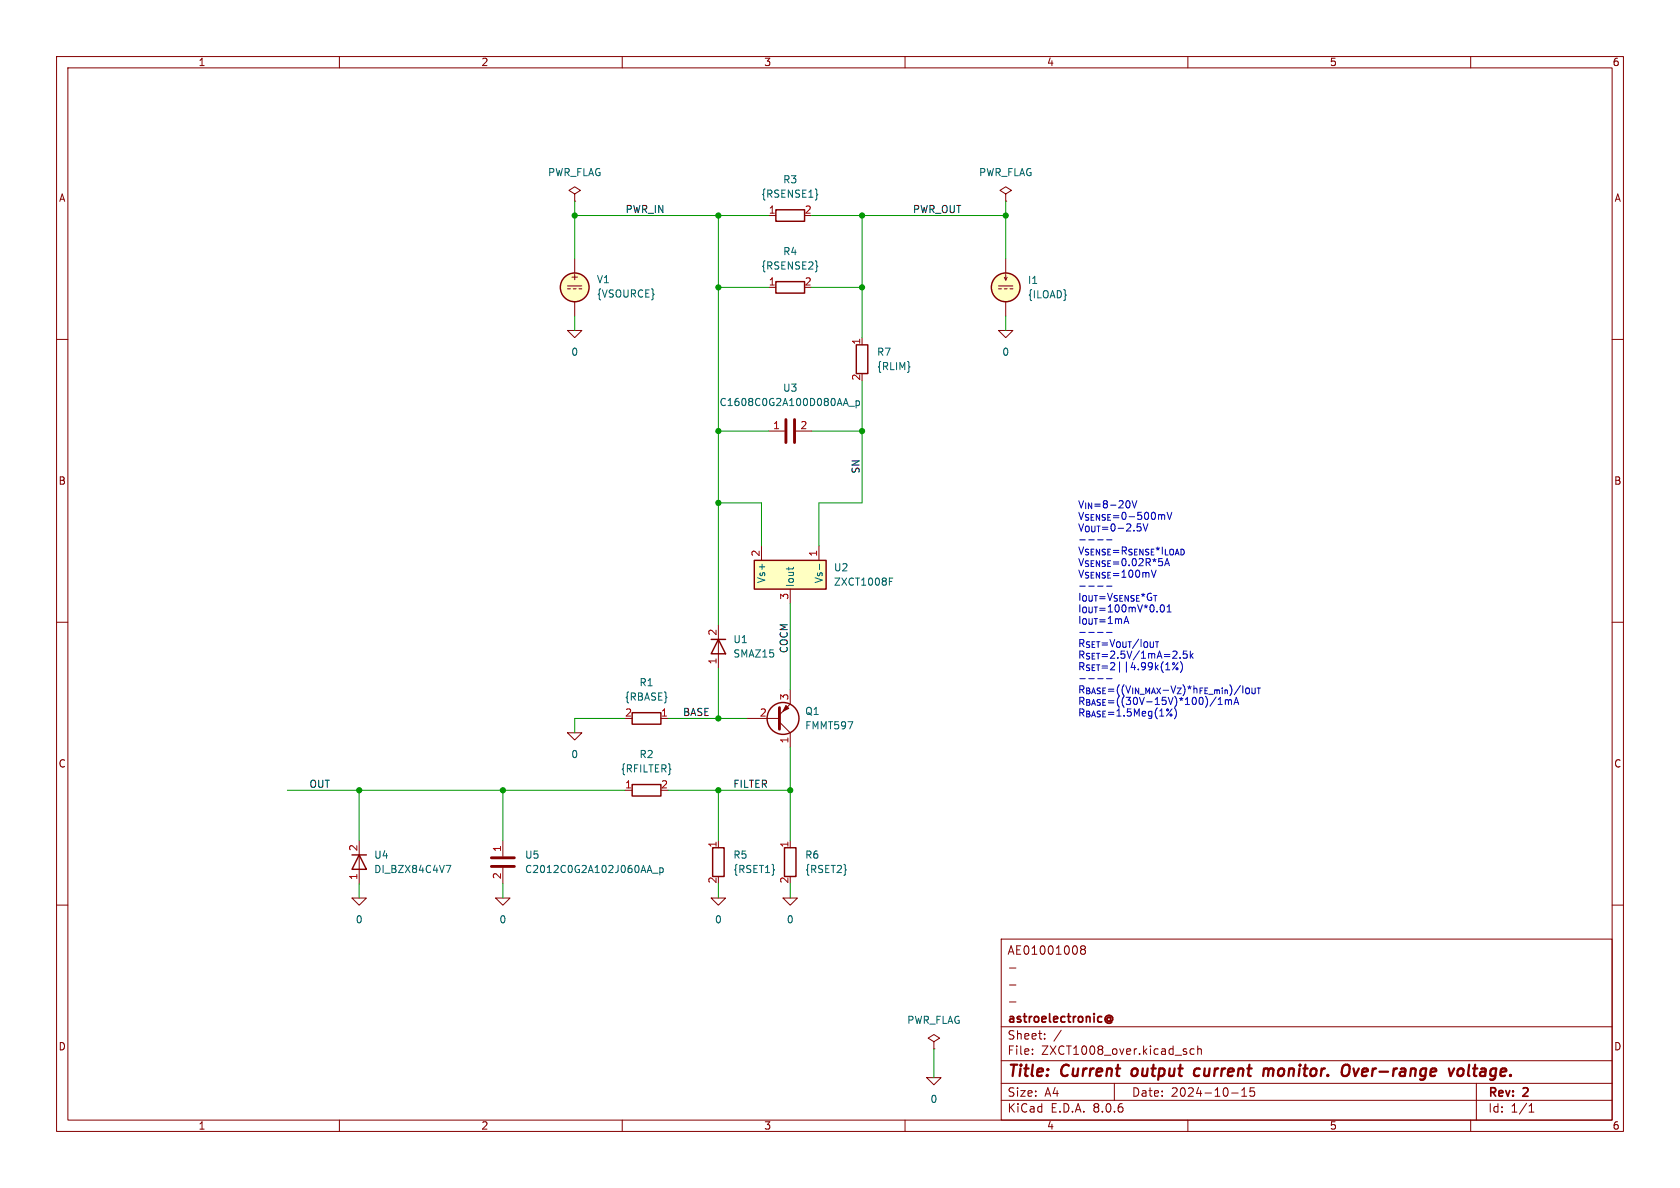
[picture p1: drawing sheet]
<svg xmlns="http://www.w3.org/2000/svg" width="297mm" height="210mm" viewBox="0 0 297 210" stroke-linecap="round" stroke-linejoin="round" font-family="sans-serif">
<g fill="none" stroke="#840000" stroke-width=".18">
<path d="M10 10h277v190h-277zM12 12h273v186h-273zM60 10v2M110 10v2M160 10v2M210 10v2M260 10v2M10 60h2M152.4 59.7v1.3M285 60h2M135.9 76.2h2.8M140.7 76.2h2.8"/>
<path d="M10 110h2M285 110h2M110.5 139.7h1.3M10 160h2M62.2 158.8h2.6l-1.3 1.2zM87.6 158.8h2.6l-1.3 1.2zM139.7 148.6v1.3M285 160h2M177 166h108v32h-108zM178.5 177.1h1.1M178.5 174.1h1.1M178.5 171.1h1.1"/>
<path d="M191.3 167.8l-.3-.2 .3-.4h.3l.3 .3-.3 .3M191.3 167.8l-.3 .3v.3l.3 .3 .4-.1 .2-.2v-.3l-.3-.3M191.3 167.8h.3M60 198v2M110 198v2M160 198v2M163.8 190.5h2.6l-1.3 1.3zM177 194.5h108M177 191.5h108M177 187.5h108M177 181.5h108M182.5 186.3v.1"/>
<path d="M182.5 185.5v.1M184.7 183.6v.1M184.7 182.8v.1M187.6 182.1l-1.3 2M197 191.5v3M210 198v2M211.1 185.5l-.4-.1-.3 .3v.4l.1 .2h.6M211.7 185.5l.3-.1 .3 .1 .1 .9M211.7 184.9v1.5M217.7 193.2h1.2M219.5 193.8h.9M219.5 192.7l.5-.4v1.5"/>
<path d="M221.7 192.3h-.7v.7l.2-.1h.5l.1 .3-.1 .5-.2 .1-.5-.1M260 198v2M261 191.5v6.5M270.3 196.6h.9M270.3 195.5l.4-.4v1.5"/>
</g>
<path d="M200.2 189.1l-.2 .7 .3 .4M212.1 189a.66 .66 0 0 0-1 .3v.5l.1 .3 .2 .1 .6-.1M223.6 189l.4-.1 .3 .3M224.3 189.2l-.1 1M225.1 189a.5 .5 0 0 0-.8 .2M237.6 188.3l.2-.1 .6 .1a1.36 1.36 0 0 1-.4 1.9h-.4M239.3 188.9l.3 1.3 .6-1.3M256.1 188.9l.3 1.3 .7-1.3M257.8 189.1a.52 .52 0 0 1 .6-.2 .52 .52 0 0 1 .4 .4l-.1 .5a.55 .55 0 0 1-.5 .4 .55 .55 0 0 1-.6-.4zM259.7 188.2l-.2 1.7 .3 .3" fill="none" stroke="#840000" stroke-width=".4"/>
<path d="M195.6 179.7a.61 .61 0 0 1 .9-.1 .61 .61 0 0 1 0 .9l-.2-.1M196.3 180a.36 .36 0 0 0-.5-.1 .36 .36 0 0 0 0 .6 .36 .36 0 0 0 .5-.1M196.3 179.8v.6M195.6 180.7a.69 .69 0 0 0 1 0" fill="none" stroke="#840000" stroke-width=".3"/>
<path d="M151.4 61h2v5h-2zM111.8 138.7h5v2h-5zM138.7 149.9h2v5h-2z" fill="none" stroke="#840000" stroke-width=".25"/>
<path d="M138.9 74.2v4M140.5 74.2v4" fill="none" stroke="#840000" stroke-width=".51"/>
<path d="M150.1 71.8h.9M151.3 70.9v1.2M151.3 70.9h.4l.2 .2-.1 .5h-.5" fill="none" stroke="#006464" stroke-width=".18"/>
<path d="M133.3 99.1h12.7v5h-12.7z" fill="#ffffc2"/>
<g fill="none" stroke="#840000" stroke-width=".25">
<path d="M137.2 37.1h5v2h-5zM137.2 49.8h5v2h-5zM133.3 99.1h12.7v5h-12.7zM125.7 113h2.6M127 113l1.3 2.6h-2.6zM111.8 126h5v2h-5zM62.2 151.1h2.6M63.5 151.1l1.3 2.6h-2.6zM126 149.9h2v5h-2z"/>
<circle cx="101.6" cy="50.8" r="2.54"/>
<circle cx="177.8" cy="50.8" r="2.54"/>
<circle cx="138.4" cy="127" r="2.82"/>
</g>
<g fill="none" stroke="#840000" stroke-width=".18">
<path d="M101.6 34.3l1-.6-1-.7-1 .7 1 .6v1.3M101.6 35.6h.1M135.9 38.1h1.3M177.8 34.3l1-.6-1-.7-1 .7 1 .6v1.3M177.8 35.6h.1M100.3 58.4h2.6l-1.3 1.3zM100.3 50.5h2.6M100.3 51.1h.5M101.3 51.1h.6M101.6 45.7v2.6M101.6 53.3v2.6M102.4 51.1h.5"/>
<path d="M135.9 50.8h1.3M176.5 58.4h2.6l-1.3 1.3zM176.5 50.5h2.6M176.5 51.1h.5M177.5 49l.3 .5 .3-.5M177.5 51.1h.6M177.8 45.7v2.6M177.8 48.5v1M177.8 53.3v2.6M178.6 51.1h.5M134.6 96.5v2.6M144.8 96.5v2.6"/>
<path d="M127 110.5v7.6M139.7 104.1v2.6M100.3 129.5h2.6l-1.3 1.3zM116.8 127h1.3M132.1 127h5.7M137.8 127.6l1.9 1.9v2.6M139.7 121.9v2.6l-1.9 1.9M63.5 148.6v7.6M88.9 148.6v2.8M88.9 153.4v2.8M125.7 158.8h2.6l-1.3 1.2zM127 148.6v1.3"/>
<path d="M138.4 158.8h2.6l-1.3 1.2zM165.1 184.2l1-.7-1-.6-1 .6 1 .7v1.2M165.1 185.4h.1"/>
</g>
<path d="M144.4 34.3l.2 .1h-.2M144.4 47l.2 .1h-.2M144.9 99.7v1M139.4 100.3v.5M140.3 100.3v.1M157.2 102.8h.5M157.2 102.2h.6M78.9 153h.8l-.5 1.2M115.4 154.4h.9M116.6 153.4v1.3M116.6 153.5l.4-.1 .3 .2-.2 .6h-.5" fill="none" stroke="#006464" stroke-width=".18"/>
<path d="M137.8 125.1v3.8M86.9 153.2h4M86.9 151.6h4" fill="none" stroke="#840000" stroke-width=".51"/>
<g fill="#ffffc2" stroke="#ffffc2" stroke-width=".18">
<circle cx="177.8" cy="50.8" r="2.54"/>
<circle cx="101.6" cy="50.8" r="2.54"/>
</g>
<path d="M138.9 124.7l.5 .5-1 .5z" fill="#840000" stroke="#840000" stroke-width=".18"/>
<g fill="none" stroke="#0000c2" stroke-width=".18">
<path d="M190.9 95.4h1M192.5 95.4h.9M194 95.4h1M195.6 95.4h1M190.9 103.6h1M190.9 111.8h1M190.9 120h1M192.5 103.6h.9M192.5 111.8h.9M192.5 120h.9M194 103.6h1M194 111.8h1"/>
<path d="M194 120h1M195.6 103.6h1M195.6 111.8h1M195.6 120h1M208.9 117.3l.1 .7-.1 .7M217.2 123.8h.5v.7M218.1 124.5l.5-1.2 .4 1.2M218.3 124.2h.6"/>
</g>
<g fill="none" stroke="#009600" stroke-width=".18">
<path d="M101.6 38.1h34.3M101.6 35.6v10.1M127 38.1v72.4M143.5 38.1h34.3M152.4 38.1v21.6M177.8 35.6v10.1M101.6 55.9v2.5M127 50.8h8.9M143.5 50.8h8.9M177.8 55.9v2.5M127 76.2h8.9M143.5 76.2h8.9"/>
<path d="M152.4 67.3v21.6h-7.6v7.6M127 88.9h7.6v7.6M127 118.1v8.9M139.7 106.7v15.2M50.8 139.7h59.7M63.5 139.7v8.9M88.9 139.7v8.9M110.5 127h-8.9v2.5M118.1 139.7h21.6M118.1 127h14M127 139.7v8.9M139.7 132.1v16.5"/>
<path d="M63.5 156.2v2.6M88.9 156.2v2.6M127 156.2v2.6M139.7 156.2v2.6M165.1 185.4v5.1"/>
</g>
<g fill="#009600" stroke="#009600" stroke-width=".18">
<circle cx="127" cy="76.2" r=".46"/>
<circle cx="127" cy="50.8" r=".46"/>
<circle cx="152.4" cy="50.8" r=".46"/>
<circle cx="127" cy="88.9" r=".46"/>
<circle cx="152.4" cy="76.2" r=".46"/>
<circle cx="139.7" cy="139.7" r=".46"/>
<circle cx="127" cy="127" r=".46"/>
<circle cx="127" cy="139.7" r=".46"/>
<circle cx="127" cy="38.1" r=".46"/>
<circle cx="152.4" cy="38.1" r=".46"/>
<circle cx="101.6" cy="38.1" r=".46"/>
<circle cx="177.8" cy="38.1" r=".46"/>
<circle cx="88.9" cy="139.7" r=".46"/>
<circle cx="63.5" cy="139.7" r=".46"/>
</g>
<g font-size="2.8" fill="#840000">
<text x="178" y="190.9">Title:</text>
<text x="187.7" y="190.9">Current</text>
<text x="200.9" y="190.9">output</text>
<text x="212.8" y="190.9">current</text>
<text x="225.8" y="190.9">monitor.</text>
<text x="240.5" y="190.9">Over-range</text>
<text x="260.2" y="190.9">voltage.</text>
</g>
<g font-size="2.1" fill="#840000">
<text x="178" y="169">AE01001008</text>
<text x="178" y="184">Sheet:</text>
<text x="178" y="181.2">astroelectronic@</text>
<text x="178" y="186.7">File:</text>
<text x="184.1" y="186.7">ZXCT1008_over.kicad_sch</text>
<text x="178" y="196.9">KiCad</text>
<text x="178" y="194.1">Size:</text>
<text x="184.7" y="194.1">A4</text>
<text x="185.7" y="196.9">E.D.A.</text>
<text x="193.3" y="196.9">8.0.6</text>
<text x="200" y="194.1">Date:</text>
<text x="207" y="194.1">2024-10-15</text>
<text x="263" y="194.3">Rev:</text>
<text x="263" y="196.9">Id:</text>
<text x="267.1" y="196.9">1/1</text>
<text x="269.4" y="194.3">2</text>
</g>
<g font-size="1.8" fill="#840000">
<text x="35" y="11.9">1</text>
<text x="85" y="11.9">2</text>
<text x="135" y="11.9">3</text>
<text x="185" y="11.9">4</text>
<text x="235" y="11.9">5</text>
<text x="285" y="11.9">6</text>
<text x="10.3" y="35.9">A</text>
<text x="285.3" y="35.9">A</text>
<text x="100.7" y="49.8">+</text>
<text x="10.3" y="85.9">B</text>
<text x="285.3" y="85.9">B</text>
<text x="10.3" y="135.9">C</text>
<text x="285.3" y="135.9">C</text>
<text x="10.3" y="185.9">D</text>
<text x="285.3" y="185.9">D</text>
<text x="35" y="199.9">1</text>
<text x="85" y="199.9">2</text>
<text x="135" y="199.9">3</text>
<text x="185" y="199.9">4</text>
<text x="235" y="199.9">5</text>
<text x="285" y="199.9">6</text>
</g>
<g font-size="1.8" fill="#006464">
<text x="96.8" y="31.3">PWR_FLAG</text>
<text x="134.5" y="35.2">{RSENSE1}</text>
<text x="138.4" y="32.6">R3</text>
<text x="173" y="31.3">PWR_FLAG</text>
<text x="134.5" y="47.9">{RSENSE2}</text>
<text x="138.4" y="45.3">R4</text>
<text x="105.4" y="50.3">V1</text>
<text x="105.4" y="52.8">{VSOURCE}</text>
<text x="181.6" y="50.4">I1</text>
<text x="181.6" y="52.9">{ILOAD}</text>
<text x="100.9" y="63.1">0</text>
<text x="154.9" y="63.1">R7</text>
<text x="154.9" y="65.6">{RLIM}</text>
<text x="177.1" y="63.1">0</text>
<text x="127.1" y="72">C1608C0G2A100D080AA_p</text>
<text x="138.3" y="69.4">U3</text>
<text x="147.3" y="101.2">U2</text>
<text x="135.5" y="103.2" transform="rotate(-90 135.5 103.2)">Vs+</text>
<text x="140.6" y="103.9" transform="rotate(-90 140.6 103.9)">Iout</text>
<text x="145.6" y="103.2" transform="rotate(-90 145.6 103.2)">Vs-</text>
<text x="147.3" y="103.7">ZXCT1008F</text>
<text x="129.5" y="113.9">U1</text>
<text x="129.5" y="116.4">SMAZ15</text>
<text x="110.4" y="124.1">{RBASE}</text>
<text x="113" y="121.5">R1</text>
<text x="142.2" y="129.1">FMMT597</text>
<text x="142.2" y="126.6">Q1</text>
<text x="100.9" y="134.2">0</text>
<text x="109.7" y="136.8">{RFILTER}</text>
<text x="113" y="134.2">R2</text>
<text x="66" y="152">U4</text>
<text x="66" y="154.5">DI_BZX84C4V7</text>
<text x="92.7" y="152">U5</text>
<text x="92.7" y="154.5">C2012C0G2A102J060AA_p</text>
<text x="129.5" y="152">R5</text>
<text x="129.5" y="154.5">{RSET1}</text>
<text x="142.2" y="152">R6</text>
<text x="142.2" y="154.5">{RSET2}</text>
<text x="62.8" y="163.4">0</text>
<text x="88.2" y="163.4">0</text>
<text x="126.3" y="163.4">0</text>
<text x="139" y="163.4">0</text>
<text x="160.3" y="181.2">PWR_FLAG</text>
<text x="164.4" y="195.2">0</text>
</g>
<g font-size="1.8" fill="#0f0f0f">
<text x="110.5" y="37.8">PWR_IN</text>
<text x="161.3" y="37.8">PWR_OUT</text>
<text x="152.1" y="83.8" transform="rotate(-90 152.1 83.8)">SN</text>
<text x="139.4" y="115.6" transform="rotate(-90 139.4 115.6)">COCM</text>
<text x="120.6" y="126.7">BASE</text>
<text x="54.6" y="139.4">OUT</text>
<text x="129.5" y="139.4">FILTER</text>
</g>
<g font-size="1.8" fill="#a90000">
<text x="135.8" y="37.8">1</text>
<text x="142.2" y="37.8">2</text>
<text x="135.8" y="50.5">1</text>
<text x="142.2" y="50.5">2</text>
<text x="152.1" y="61" transform="rotate(-90 152.1 61)">1</text>
<text x="152.1" y="67.4" transform="rotate(-90 152.1 67.4)">2</text>
<text x="136.6" y="75.9">1</text>
<text x="141.4" y="75.9">2</text>
<text x="134.4" y="98.5" transform="rotate(-90 134.4 98.5)">2</text>
<text x="144.5" y="98.5" transform="rotate(-90 144.5 98.5)">1</text>
<text x="139.4" y="106.1" transform="rotate(-90 139.4 106.1)">3</text>
<text x="126.7" y="112.5" transform="rotate(-90 126.7 112.5)">2</text>
<text x="126.7" y="117.5" transform="rotate(-90 126.7 117.5)">1</text>
<text x="139.4" y="123.9" transform="rotate(-90 139.4 123.9)">3</text>
<text x="110.4" y="126.7">2</text>
<text x="116.8" y="126.7">1</text>
<text x="134.2" y="126.7">2</text>
<text x="139.4" y="131.5" transform="rotate(-90 139.4 131.5)">1</text>
<text x="110.4" y="139.4">1</text>
<text x="116.8" y="139.4">2</text>
<text x="126.7" y="149.9" transform="rotate(-90 126.7 149.9)">1</text>
<text x="139.4" y="149.9" transform="rotate(-90 139.4 149.9)">1</text>
<text x="63.2" y="155.6" transform="rotate(-90 63.2 155.6)">1</text>
<text x="63.2" y="150.6" transform="rotate(-90 63.2 150.6)">2</text>
<text x="88.6" y="155.5" transform="rotate(-90 88.6 155.5)">2</text>
<text x="88.6" y="150.7" transform="rotate(-90 88.6 150.7)">1</text>
<text x="126.7" y="156.3" transform="rotate(-90 126.7 156.3)">2</text>
<text x="139.4" y="156.3" transform="rotate(-90 139.4 156.3)">2</text>
</g>
<g font-size="1.8" fill="#0000c2">
<text x="190.5" y="89.9">V_{IN}=8-20V</text>
<text x="190.5" y="92">V_{SENSE}=0-500mV</text>
<text x="190.5" y="94">V_{OUT}=0-2.5V</text>
<text x="190.5" y="98.1">V_{SENSE}=R_{SENSE}*I_{LOAD}</text>
<text x="190.5" y="100.2">V_{SENSE}=0.02R*5A</text>
<text x="190.5" y="102.2">V_{SENSE}=100mV</text>
<text x="190.5" y="106.3">I_{OUT}=V_{SENSE}*G_{T}</text>
<text x="190.5" y="108.3">I_{OUT}=100mV*0.01</text>
<text x="190.5" y="110.4">I_{OUT}=1mA</text>
<text x="190.5" y="114.5">R_{SET}=V_{OUT}/I_{OUT}</text>
<text x="190.5" y="116.5">R_{SET}=2.5V/1mA=2.5k</text>
<text x="190.5" y="118.6">R_{SET}=2||4.99k(1%)</text>
<text x="190.5" y="122.7">R_{BASE}=((V_{IN_MAX}-V_{Z})*h_{FE_min})/I_{OUT}</text>
<text x="190.5" y="124.7">R_{BASE}=((30V-15V)*100)/1mA</text>
<text x="190.5" y="126.8">R_{BASE}=1.5Meg(1%)</text>
</g>
</svg>
